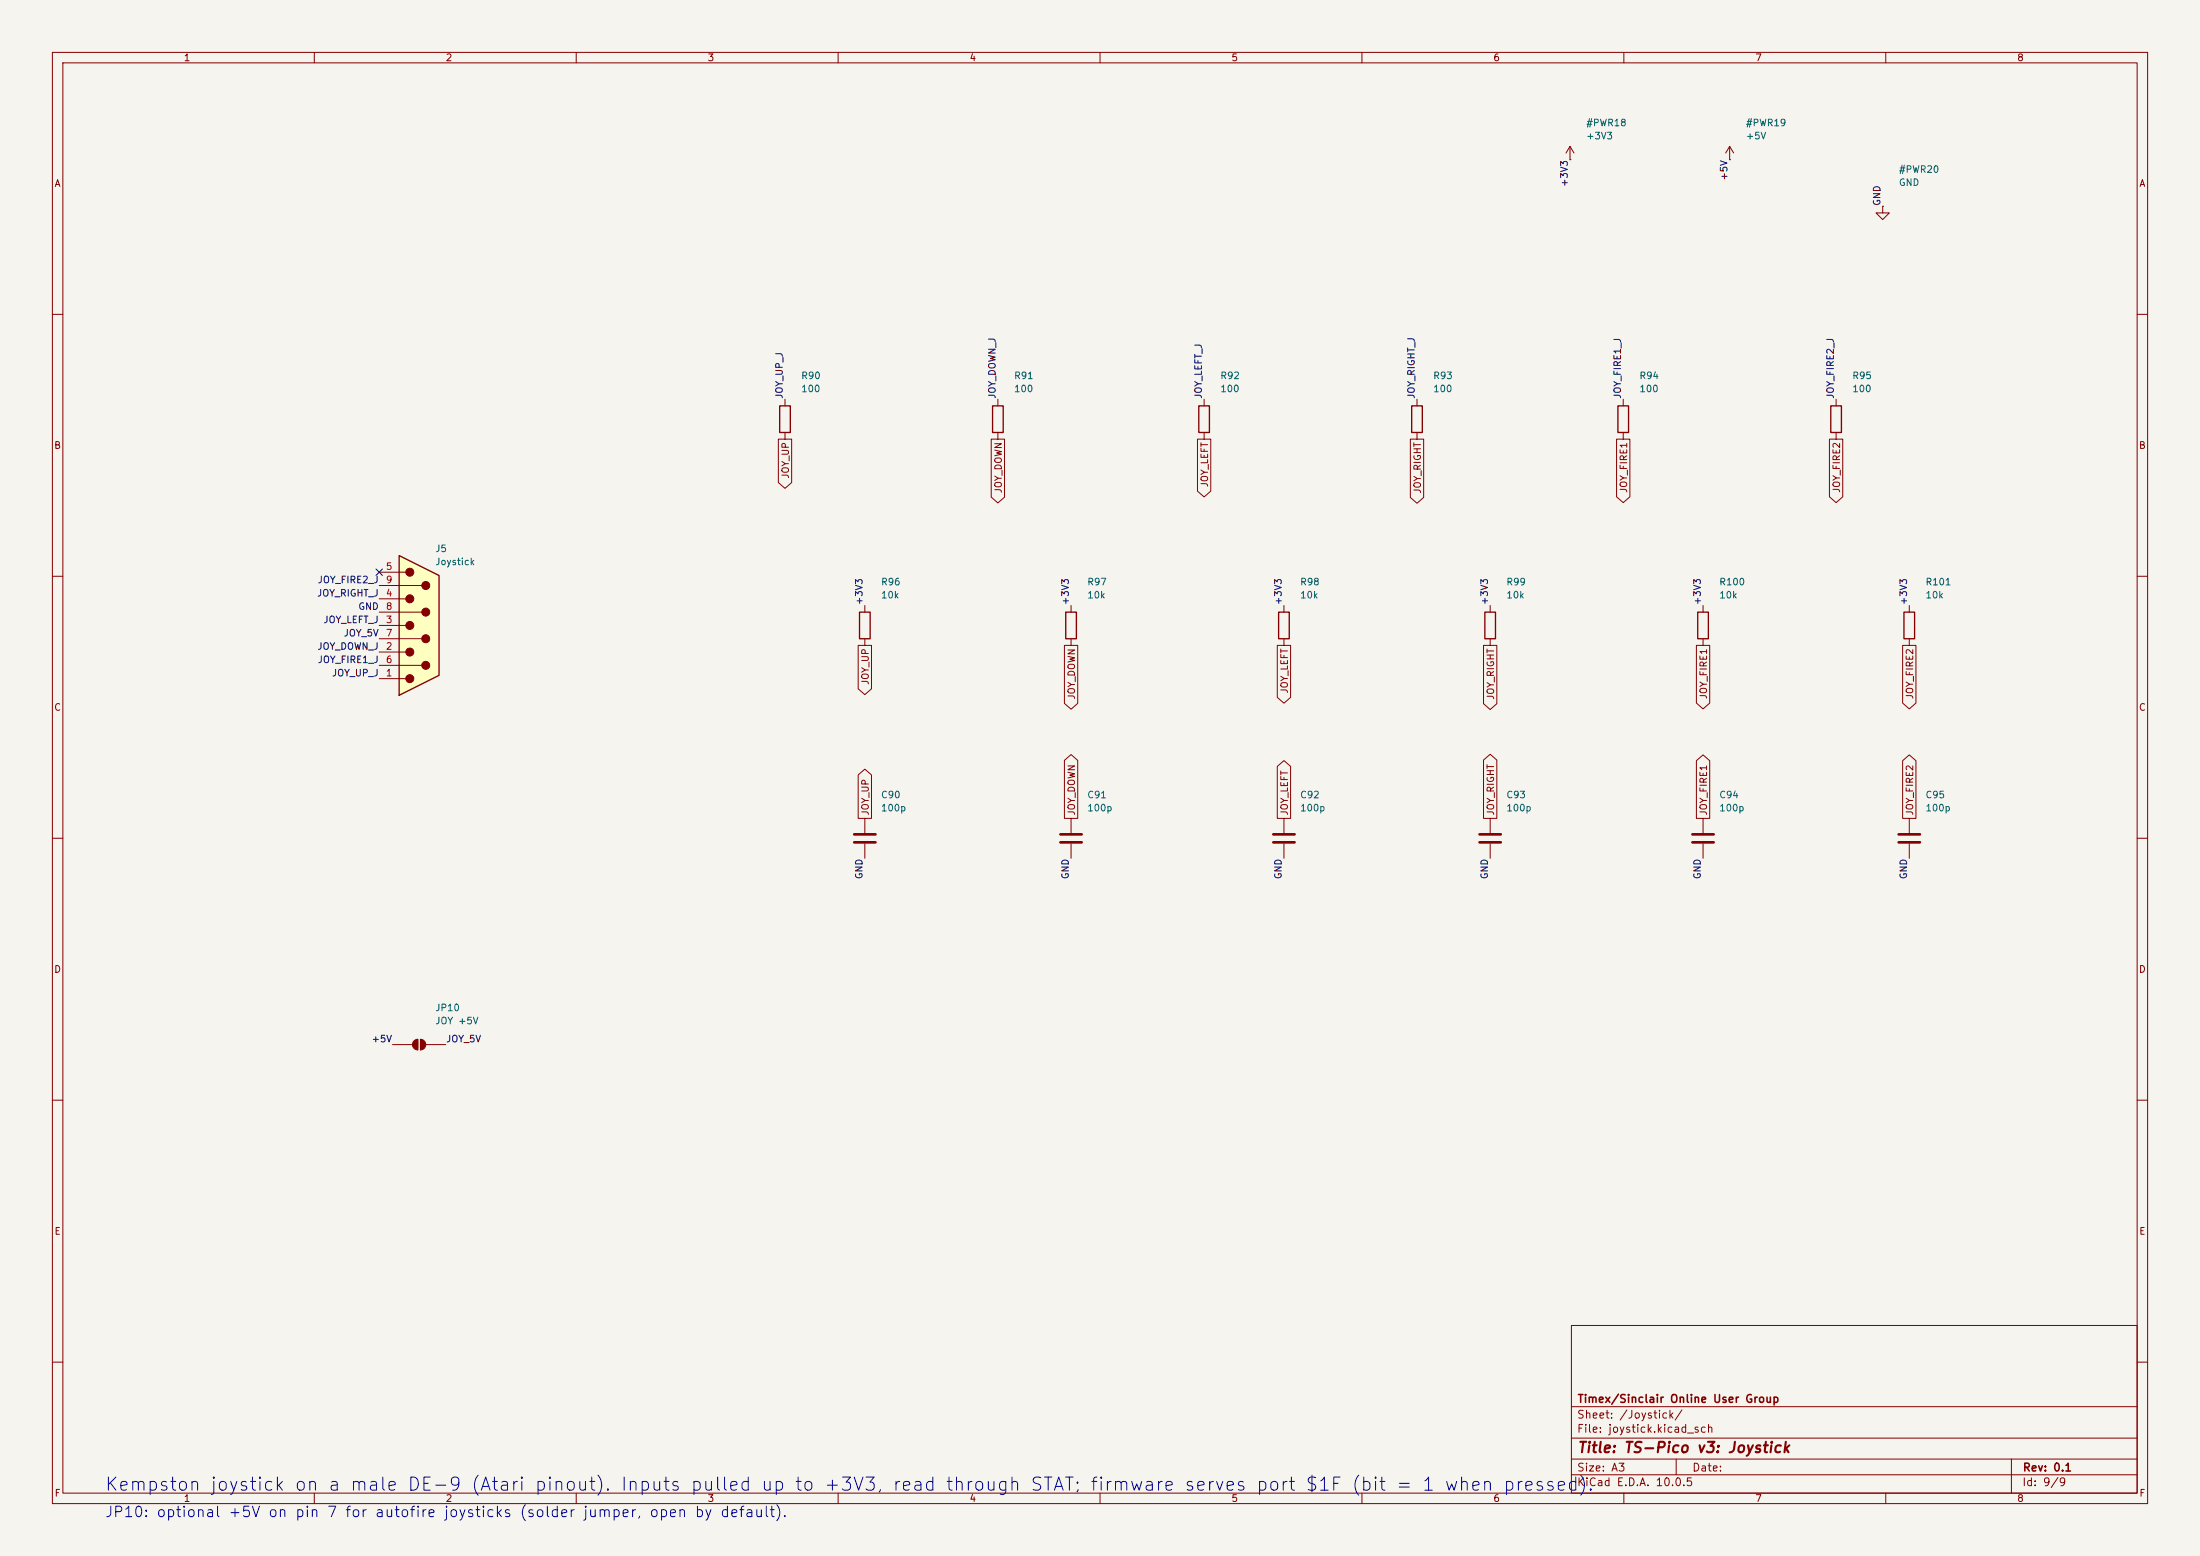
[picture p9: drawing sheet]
<svg xmlns="http://www.w3.org/2000/svg" width="420mm" height="297mm" viewBox="0 0 420 297" stroke-linecap="round" stroke-linejoin="round" font-family="sans-serif">
<path d="M0 0h420v297h-420z" fill="#f5f4ef" stroke="#f5f4ef" stroke-width=".19"/>
<g fill="none" stroke="#840000" stroke-width=".19">
<path d="M10 10h400v277h-400zM12 12h396v273h-396zM60 10v2M110 10v2M160 10v2M210 10v2M260 10v2M310 10v2M360 10v2M10 60h2M408 60h2M10 110h2"/>
<path d="M408 110h2M10 160h2M325.1 156.2v2.8M408 160h2M325.1 161v2.8M74.9 199.4h3.8M79.8 198.4v2M80.3 198.4v2M81.3 199.4h3.8M10 210h2M408 210h2M300 253h108v32h-108z"/>
<path d="M10 260h2M300 278.5h108M300 274.5h108M300 268.5h108M320 278.5v3M384 278.5v6.5M408 260h2M60 285v2M110 285v2M160 285v2M210 285v2M260 285v2"/>
<path d="M300 281.5h108M310 285v2M360 285v2"/>
</g>
<path d="M323.1 159.3h4.1M323.1 160.8h4.1" fill="none" stroke="#840000" stroke-width=".51"/>
<g fill="#840000" stroke="#840000" stroke-width=".19">
<path d="M79 198.7l.8-.3v2a1.02 1.02 0 0 1-1-.6 1.02 1.02 0 0 1 .2-1.1z"/>
<path d="M80.3 198.4a1.02 1.02 0 0 1 1 1 1.02 1.02 0 0 1-1 1z"/>
</g>
<path d="M76.2 106l7.6 3.9v19l-7.6 3.8z" fill="#ffffc2"/>
<g fill="none" stroke="#840000" stroke-width=".19">
<path d="M299.7 30.5h.1M299.7 27.9l-.7 1.3M299.7 27.9l.8 1.3M299.7 27.9v2.6M330.2 30.5h.1M330.2 27.9l-.8 1.3M330.2 27.9l.8 1.3M330.2 27.9v2.6M359.4 39.4v1.2h1.3l-1.3 1.3-1.3-1.3h1.3M359.4 39.4h.1M149.9 76.2v1.3M190.5 76.2v1.3"/>
<path d="M229.9 76.2v1.3M270.5 76.2v1.3M309.9 76.2v1.3M350.5 76.2v1.3M148.6 83.8h2.5v8.3l-1.2 1.1-1.3-1.1zM149.9 82.6v1.2M189.2 83.8h2.6v11.1l-1.3 1.1-1.3-1.1zM190.5 82.6v1.2M228.6 83.8h2.5v9.9l-1.2 1.2-1.3-1.2zM229.9 82.6v1.2M269.2 83.8h2.6v11.2l-1.3 1.1-1.3-1.1zM270.5 82.6v1.2"/>
<path d="M308.6 83.8h2.6v11l-1.3 1.1-1.3-1.1zM309.9 82.6v1.2M349.2 83.8h2.6v11l-1.3 1.1-1.3-1.1zM350.5 82.6v1.2M72.4 109.2h5.1M72.4 111.8h8.1M72.4 114.3h5.1M72.4 116.8h8.1M72.4 119.4h5.1M165.1 115.6v1.2M204.5 115.6v1.2M245.1 115.6v1.2"/>
<path d="M284.5 115.6v1.2M325.1 115.6v1.2M364.5 115.6v1.2M72.4 121.9h8.1M72.4 124.5h5.1M72.4 127h8.1M72.4 129.5h5.1M163.8 123.2h2.6v8.3l-1.3 1.1-1.3-1.1zM165.1 121.9v1.3M203.2 123.2h2.5v11.1l-1.2 1.1-1.3-1.1zM204.5 121.9v1.3M243.8 123.2h2.6v9.9l-1.3 1.1-1.3-1.1z"/>
<path d="M245.1 121.9v1.3M283.2 123.2h2.6v11.1l-1.3 1.1-1.3-1.1zM284.5 121.9v1.3M323.8 123.2h2.6v11l-1.3 1.1-1.3-1.1zM325.1 121.9v1.3M363.2 123.2h2.6v11l-1.3 1.1-1.3-1.1zM364.5 121.9v1.3M163.8 147.9l1.3-1.1 1.3 1.1v8.3h-2.6zM165.1 156.2v2.8M203.2 145.1l1.3-1.1 1.2 1.1v11.1h-2.5zM204.5 156.2v2.8M243.8 146.3l1.3-1.1 1.3 1.1v9.9h-2.6z"/>
<path d="M245.1 156.2v2.8M283.2 145.1l1.3-1.1 1.3 1.1v11.1h-2.6zM284.5 156.2v2.8M323.8 145.2l1.3-1.1 1.3 1.1v11h-2.6zM363.2 145.2l1.3-1.1 1.3 1.1v11h-2.6zM364.5 156.2v2.8M165.1 161v2.8M204.5 161v2.8M245.1 161v2.8M284.5 161v2.8M364.5 161v2.8"/>
</g>
<g fill="none" stroke="#840000" stroke-width=".25">
<path d="M148.8 77.5h2.1v5.1h-2.1zM189.5 77.5h2v5.1h-2zM228.9 77.5h2v5.1h-2zM269.5 77.5h2v5.1h-2zM308.9 77.5h2v5.1h-2zM349.5 77.5h2v5.1h-2zM76.2 106l7.6 3.9v19l-7.6 3.8zM164.1 116.8h2v5.1h-2zM203.5 116.8h2v5.1h-2zM244.1 116.8h2v5.1h-2zM283.5 116.8h2v5.1h-2zM324.1 116.8h2v5.1h-2z"/>
<path d="M363.5 116.8h2v5.1h-2z"/>
</g>
<g fill="#840000" stroke="#840000" stroke-width=".19">
<circle cx="78.2" cy="109.2" r=".76"/>
<circle cx="78.2" cy="114.3" r=".76"/>
<circle cx="78.2" cy="119.4" r=".76"/>
<circle cx="78.2" cy="124.5" r=".76"/>
<circle cx="78.2" cy="129.5" r=".76"/>
<circle cx="81.3" cy="111.8" r=".76"/>
<circle cx="81.3" cy="116.8" r=".76"/>
<circle cx="81.3" cy="121.9" r=".76"/>
<circle cx="81.3" cy="127" r=".76"/>
</g>
<path d="M163.1 159.3h4M202.4 159.3h4.1M243.1 159.3h4M282.4 159.3h4.1M362.5 159.3h4M163.1 160.8h4M202.4 160.8h4.1M243.1 160.8h4M282.4 160.8h4.1M362.5 160.8h4" fill="none" stroke="#840000" stroke-width=".51"/>
<path d="M71.8 108.6l1.2 1.2M73 108.6l-1.2 1.2" fill="none" stroke="#000084" stroke-width=".19"/>
<text font-size="2.5" fill="#0000c2" x="19.9" y="285.2">Kempston joystick on a male DE-9 (Atari pinout). Inputs pulled up to +3V3, read through STAT; firmware serves port $1F (bit = 1 when pressed).</text>
<text font-size="2" fill="#840000" x="301" y="277.8">Title: TS-Pico v3: Joystick</text>
<text font-size="2" fill="#0000c2" x="19.9" y="290.1">JP10: optional +5V on pin 7 for autofire joysticks (solder jumper, open by default).</text>
<g font-size="1.5" fill="#840000">
<text x="301" y="268.1">Timex/Sinclair Online User Group</text>
<text x="300.9" y="273.8">File: joystick.kicad_sch</text>
<text x="300.9" y="271.1">Sheet: /Joystick/</text>
<text x="300.9" y="281.2">Size: A3</text>
<text x="322.9" y="281.2">Date:</text>
<text x="386" y="281.2">Rev: 0.1</text>
<text x="300.9" y="284">KiCad E.D.A. 10.0.5</text>
<text x="385.9" y="284">Id: 9/9</text>
</g>
<g font-size="1.3" fill="#840000">
<text x="35" y="12">1</text>
<text x="85" y="12">2</text>
<text x="135" y="12">3</text>
<text x="185" y="12">4</text>
<text x="235" y="12">5</text>
<text x="285" y="12">6</text>
<text x="335" y="12">7</text>
<text x="385" y="12">8</text>
<text x="10.3" y="36">A</text>
<text x="408.3" y="36">A</text>
<text x="10.2" y="86">B</text>
<text x="408.2" y="86">B</text>
<text x="150.9" y="91.5" transform="rotate(-90 150.9 91.5)">JOY_UP</text>
<text x="191.6" y="94.3" transform="rotate(-90 191.6 94.3)">JOY_DOWN</text>
<text x="230.9" y="93.1" transform="rotate(-90 230.9 93.1)">JOY_LEFT</text>
<text x="271.6" y="94.3" transform="rotate(-90 271.6 94.3)">JOY_RIGHT</text>
<text x="310.9" y="94.2" transform="rotate(-90 310.9 94.2)">JOY_FIRE1</text>
<text x="351.6" y="94.2" transform="rotate(-90 351.6 94.2)">JOY_FIRE2</text>
<text x="166.2" y="130.8" transform="rotate(-90 166.2 130.8)">JOY_UP</text>
<text x="10.2" y="136">C</text>
<text x="205.5" y="133.6" transform="rotate(-90 205.5 133.6)">JOY_DOWN</text>
<text x="246.2" y="132.5" transform="rotate(-90 246.2 132.5)">JOY_LEFT</text>
<text x="285.5" y="133.7" transform="rotate(-90 285.5 133.7)">JOY_RIGHT</text>
<text x="326.2" y="133.6" transform="rotate(-90 326.2 133.6)">JOY_FIRE1</text>
<text x="365.5" y="133.6" transform="rotate(-90 365.5 133.6)">JOY_FIRE2</text>
<text x="408.2" y="136">C</text>
<text x="166.2" y="155.8" transform="rotate(-90 166.2 155.8)">JOY_UP</text>
<text x="205.5" y="155.8" transform="rotate(-90 205.5 155.8)">JOY_DOWN</text>
<text x="246.2" y="155.8" transform="rotate(-90 246.2 155.8)">JOY_LEFT</text>
<text x="285.5" y="155.8" transform="rotate(-90 285.5 155.8)">JOY_RIGHT</text>
<text x="326.2" y="155.8" transform="rotate(-90 326.2 155.8)">JOY_FIRE1</text>
<text x="365.5" y="155.8" transform="rotate(-90 365.5 155.8)">JOY_FIRE2</text>
<text x="10.2" y="186">D</text>
<text x="408.2" y="186">D</text>
<text x="10.3" y="236">E</text>
<text x="408.3" y="236">E</text>
<text x="10.3" y="286">F</text>
<text x="35" y="287">1</text>
<text x="85" y="287">2</text>
<text x="135" y="287">3</text>
<text x="185" y="287">4</text>
<text x="235" y="287">5</text>
<text x="285" y="287">6</text>
<text x="335" y="287">7</text>
<text x="385" y="287">8</text>
<text x="408.3" y="286">F</text>
</g>
<g font-size="1.3" fill="#006464">
<text x="302.7" y="24.4">#PWR18</text>
<text x="302.7" y="26.9">+3V3</text>
<text x="333.2" y="24.4">#PWR19</text>
<text x="333.2" y="26.9">+5V</text>
<text x="362.4" y="33.3">#PWR20</text>
<text x="362.4" y="35.8">GND</text>
<text x="152.8" y="72.7">R90</text>
<text x="152.8" y="75.2">100</text>
<text x="193.5" y="72.7">R91</text>
<text x="193.5" y="75.2">100</text>
<text x="232.9" y="72.7">R92</text>
<text x="232.9" y="75.2">100</text>
<text x="273.5" y="72.7">R93</text>
<text x="273.5" y="75.2">100</text>
<text x="312.9" y="72.7">R94</text>
<text x="312.9" y="75.2">100</text>
<text x="353.5" y="72.7">R95</text>
<text x="353.5" y="75.2">100</text>
<text x="83" y="105.7">J5</text>
<text x="83" y="108.2">Joystick</text>
<text x="168.1" y="112">R96</text>
<text x="207.5" y="112">R97</text>
<text x="248.1" y="112">R98</text>
<text x="287.5" y="112">R99</text>
<text x="328.1" y="112">R100</text>
<text x="367.5" y="112">R101</text>
<text x="168.1" y="114.5">10k</text>
<text x="207.5" y="114.5">10k</text>
<text x="248.1" y="114.5">10k</text>
<text x="287.5" y="114.5">10k</text>
<text x="328.1" y="114.5">10k</text>
<text x="367.5" y="114.5">10k</text>
<text x="168.1" y="152.7">C90</text>
<text x="168.1" y="155.2">100p</text>
<text x="207.5" y="152.7">C91</text>
<text x="207.5" y="155.2">100p</text>
<text x="248.1" y="152.7">C92</text>
<text x="248.1" y="155.2">100p</text>
<text x="287.5" y="152.7">C93</text>
<text x="287.5" y="155.2">100p</text>
<text x="328.1" y="152.7">C94</text>
<text x="328.1" y="155.2">100p</text>
<text x="367.5" y="152.7">C95</text>
<text x="367.5" y="155.2">100p</text>
<text x="83" y="193.3">JP10</text>
<text x="83" y="195.8">JOY +5V</text>
</g>
<g font-size="1.3" fill="#0f0f0f">
<text x="299.6" y="35.8" transform="rotate(-90 299.6 35.8)">+3V3</text>
<text x="330.1" y="34.6" transform="rotate(-90 330.1 34.6)">+5V</text>
<text x="359.3" y="39.4" transform="rotate(-90 359.3 39.4)">GND</text>
<text x="149.7" y="76.2" transform="rotate(-90 149.7 76.2)">JOY_UP_J</text>
<text x="190.4" y="76.2" transform="rotate(-90 190.4 76.2)">JOY_DOWN_J</text>
<text x="229.7" y="76.2" transform="rotate(-90 229.7 76.2)">JOY_LEFT_J</text>
<text x="270.4" y="76.2" transform="rotate(-90 270.4 76.2)">JOY_RIGHT_J</text>
<text x="309.8" y="76.2" transform="rotate(-90 309.8 76.2)">JOY_FIRE1_J</text>
<text x="350.4" y="76.2" transform="rotate(-90 350.4 76.2)">JOY_FIRE2_J</text>
<text x="60.6" y="111.6">JOY_FIRE2_J</text>
<text x="60.4" y="114.2">JOY_RIGHT_J</text>
<text x="61.6" y="119.3">JOY_LEFT_J</text>
<text x="68.3" y="116.7">GND</text>
<text x="165" y="115.6" transform="rotate(-90 165 115.6)">+3V3</text>
<text x="204.3" y="115.6" transform="rotate(-90 204.3 115.6)">+3V3</text>
<text x="245" y="115.6" transform="rotate(-90 245 115.6)">+3V3</text>
<text x="284.4" y="115.6" transform="rotate(-90 284.4 115.6)">+3V3</text>
<text x="325" y="115.6" transform="rotate(-90 325 115.6)">+3V3</text>
<text x="364.4" y="115.6" transform="rotate(-90 364.4 115.6)">+3V3</text>
<text x="60.5" y="124.3">JOY_DOWN_J</text>
<text x="65.5" y="121.8">JOY_5V</text>
<text x="60.6" y="126.9">JOY_FIRE1_J</text>
<text x="63.3" y="129.4">JOY_UP_J</text>
<text x="165" y="167.9" transform="rotate(-90 165 167.9)">GND</text>
<text x="204.3" y="167.9" transform="rotate(-90 204.3 167.9)">GND</text>
<text x="245" y="167.9" transform="rotate(-90 245 167.9)">GND</text>
<text x="284.4" y="167.9" transform="rotate(-90 284.4 167.9)">GND</text>
<text x="325" y="167.9" transform="rotate(-90 325 167.9)">GND</text>
<text x="364.4" y="167.9" transform="rotate(-90 364.4 167.9)">GND</text>
<text x="70.8" y="199.3">+5V</text>
<text x="85.1" y="199.3">JOY_5V</text>
</g>
<g font-size="1.3" fill="#a90000">
<text x="73.6" y="109.1">5</text>
<text x="73.6" y="111.6">9</text>
<text x="73.6" y="119.2">3</text>
<text x="73.6" y="114.2">4</text>
<text x="73.6" y="116.7">8</text>
<text x="73.6" y="124.3">2</text>
<text x="73.6" y="121.8">7</text>
<text x="73.6" y="129.4">1</text>
<text x="73.6" y="126.9">6</text>
</g>
</svg>
